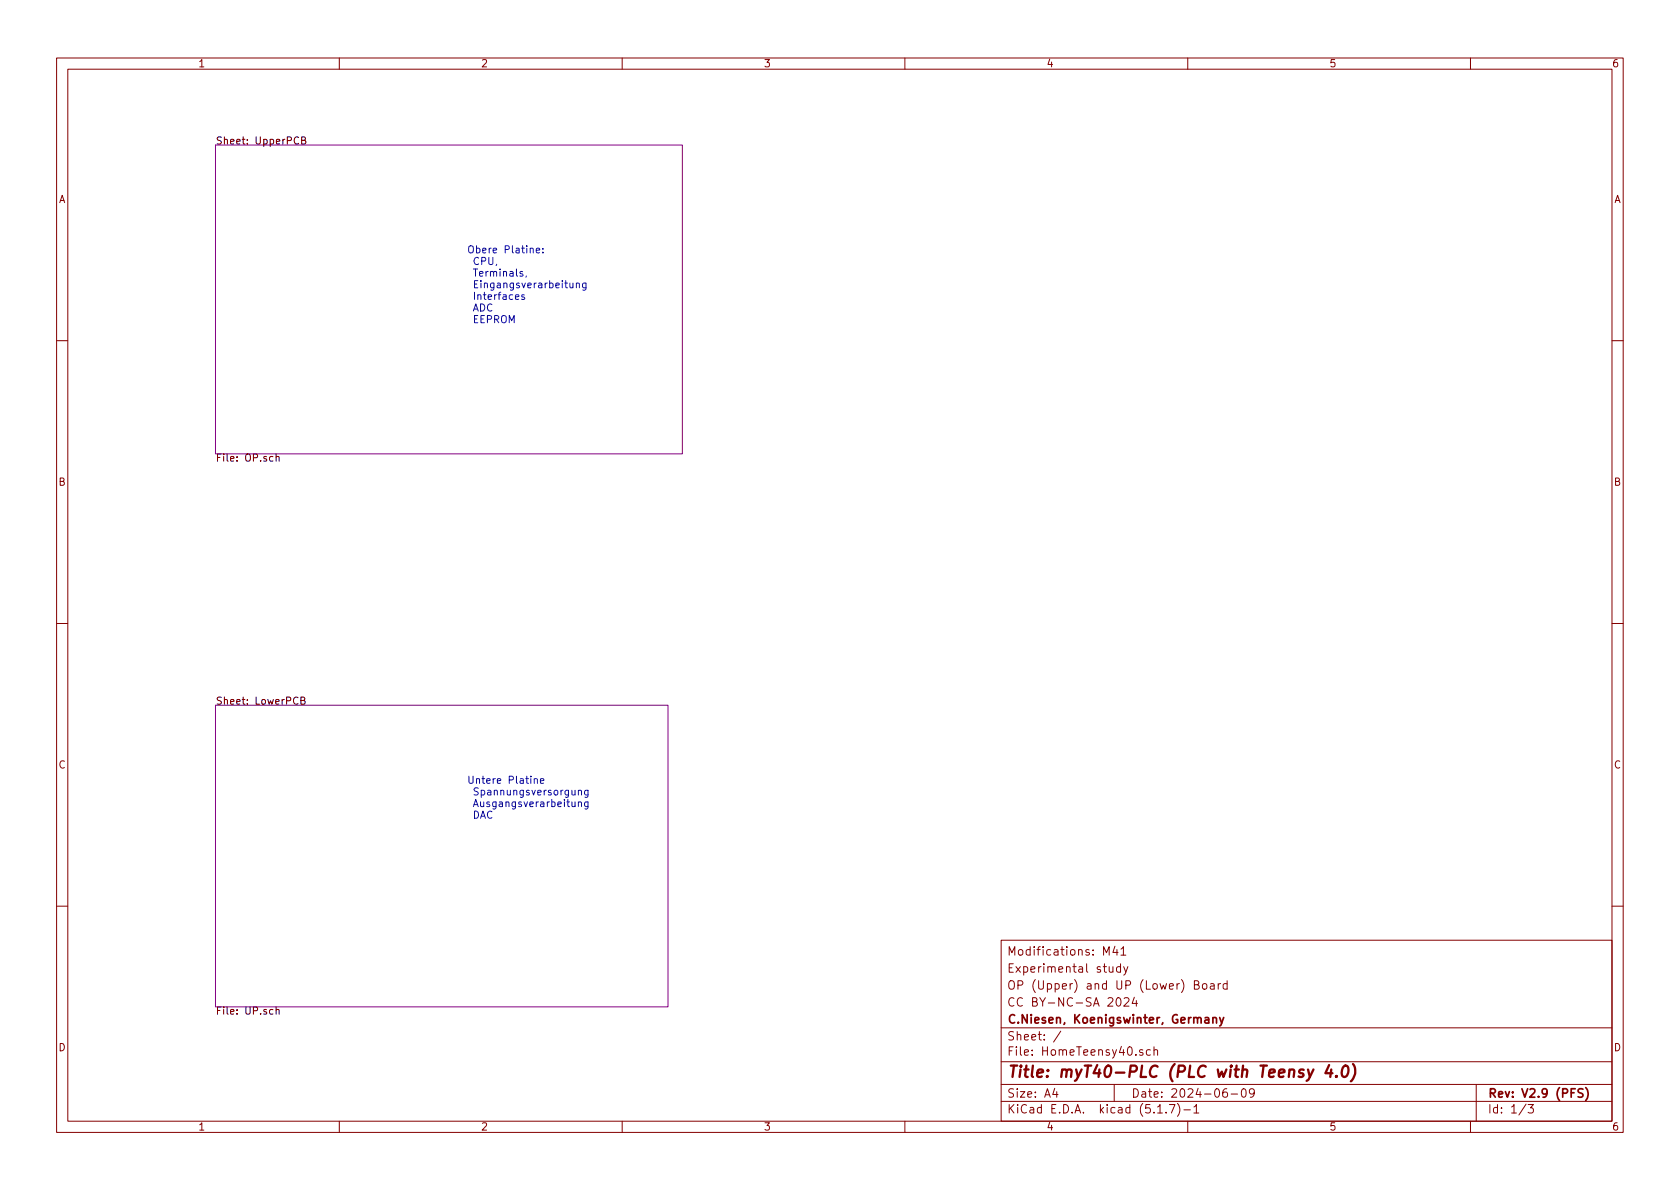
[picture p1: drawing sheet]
<svg xmlns="http://www.w3.org/2000/svg" width="297mm" height="210mm" viewBox="0 0 297 210" stroke-linecap="round" stroke-linejoin="round" font-family="sans-serif">
<g fill="none" stroke="#840000" stroke-width=".18">
<path d="M10 10.3h277v189.9h-277zM12 12.2h273v186.1h-273zM60 10.3v1.9M110 10.3v1.9M160 10.3v1.9M210 10.3v1.9M260 10.3v1.9M10 60.2h2M285 60.2h2M10 110.3h2M285 110.3h2M10 160.2h2"/>
<path d="M177 166.3h108v32h-108zM195.1 168.9v-1.5l.5 1.1 .5-1.1v1.5M196.1 170.9v.8a.39 .39 0 0 0 .7 .1M196.8 170.9v1M197.1 167.3l-.3 1.1h.9M197.5 176.6l.2-.2a.8 .8 0 0 1 .5 .8 .8 .8 0 0 1-.5 .7l-.2-.1-.2-.4zM197.5 167.9v1M198.1 171l-.4-.1-.3 .3 .1 .6 .2 .1h.4M198.1 170.4v1.5M198.2 167.8l.4-.4v1.5M198.2 168.9h.9M198.7 170.9l.4 1"/>
<path d="M198.8 176.6l.2-.2h.3l.3 .5-.9 1h.9M199.4 170.9l-.5 1.4-.2 .1M200.6 176.3l-.4 1.1h.9M200.9 176.9v1M211.2 174.1h.5l.2-.1 .1-.3-.3-.3h-.5v1.5h.6l.2-.3a.41 .41 0 0 0-.3-.5M212.7 174.1l.2-.2 .4 .2 .1 .5-.1 .2-.4 .1-.2-.1zM214 174h.6l.1 .9M214.7 174.3l-.5 .1a.29 .29 0 0 0-.2 .2 .29 .29 0 0 0 .2 .3l.5-.1M215.4 173.9v1M215.8 173.9l-.4 .3M217 174l-.5-.1-.2 .3v.6l.2 .1 .5-.1M217 173.4v1.5"/>
<path d="M285 160.2h2M60 198.3v1.9M110 198.3v1.9M160 198.3v1.9M177 194.8h108M177 191.8h108M177 187.8h108M177 181.8h108M186.5 192.5l-.4 1h1M186.8 193v1M187.6 182.3l-1.3 2M197 191.8v3"/>
<path d="M202.1 185.7l-.4-.1-.2 .2v.2l.6 .2v.3h-.6M203.4 185.7l-.4-.1-.3 .3 .1 .6h.6M204 185.7l.3-.1 .3 .1 .1 .9M204 185.1v1.5M204.7 196.8h.8M206.2 196.7v.1M206.8 195.3h.9l-.6 1.5M208.2 195.1a1.71 1.71 0 0 1 0 2.3M209.3 196.3h1.2M210 198.3v1.9M211.1 195.8l.4-.5v1.5M211.1 196.8h.9"/>
<path d="M216.9 192.5a.62 .62 0 0 0-.7 .7l.1 .7 .2 .1 .5-.1v-.5l-.1-.2-.4-.1-.3 .3M217.7 193.5h1.1M219.6 192.7l.4-.2a.94 .94 0 0 1 0 1.5 .82 .82 0 0 1-.4-1.3zM221.8 193.2l-.3 .3h-.3l-.3-.3v-.4l.2-.2 .4-.1 .2 .2a1.13 1.13 0 0 1-.2 1.2l-.4 .1M260 198.3v1.9M261 191.8v6.5M269.8 195.2l-1.2 2M270.2 195.3h.9l-.5 .6 .4 .1v.7l-.2 .1-.6-.1"/>
</g>
<path d="M214.5 179.9v1M215.6 179.9l.4 1M216.4 179.9l-.5 1.4-.3 .1M213.1 180h.6v.9M213.7 180.3l-.5 .1-.2 .2 .2 .3 .5-.1M214.5 180.1v-.1a.37 .37 0 0 1 .6 .1v.8M279.9 192.6l-.6-.1-.3 .3 .1 .3 .7 .4v.4l-.2 .1-.6-.1M280.4 192.3a1.71 1.71 0 0 1 0 2.3" fill="none" stroke="#840000" stroke-width=".3"/>
<path d="M231.3 189.1l.3 1.3M232.2 189.1l-.9 1.8-.3 .2M235 188.3l-.7 1.5h1.3M235.4 189.1l-.2 1.3M236.3 190.3v.1l-.1-.1h.1v.1M237.6 188.5a.44 .44 0 0 1 .5 0 .44 .44 0 0 1 .3 .3 1.15 1.15 0 0 1-.8 1.6l-.2-.1a1.48 1.48 0 0 1 .2-1.8zM239.2 188.2a2.31 2.31 0 0 1-.4 3" fill="none" stroke="#840000" stroke-width=".41"/>
<path d="M38.1 25.6h82.5v54.7h-82.5zM38.1 124.7h80v53.3h-80z" fill="none" stroke="#840084" stroke-width=".18"/>
<path d="M52.8 24.3a.6 .6 0 0 0-.8 .4 .6 .6 0 0 0 .6 .8l.2-.2M53.3 24.8h.6v-.5l-.6-.1v1.3h.5l.3-.3v-.2l-.3-.2M48.3 80.8l-.4-.1-.2 .2 .1 .6h.5M48.8 80.8l.2-.1 .3 .1 .1 .8M48.8 80.3v1.3M53.2 123.9l.6-.1 .1-.2-.1-.2-.6-.1v1.2h.5l.2-.1v-.3l-.3-.2M48.3 178.6l-.4-.1-.2 .2 .1 .6h.5M48.8 178.6l.2-.1 .3 .1 .1 .7M48.8 178.1v1.2" fill="none" stroke="#000" stroke-width=".18"/>
<g fill="none" stroke="#0000c2" stroke-width=".18">
<path d="M87.8 46.7l-.1 .3M91.1 52.5l.6-.1v-.2l-.4-.1-.2 .2 .1 .6h.5M92.4 48.1l-.3-.1-.2 .2 .1 .2 .4 .1v.3h-.5M92.7 52.2l-.3-.1-.2 .2 .1 .2 .4 .1v.3h-.5M93.1 48.8l-.1 .2M94.8 44.3l.6-.1v-.3h-.4l-.2 .2 .1 .6h.5M96 44.6v.1M96 43.9v.2M100.8 50.1v.7l.3 .1 .2-.1M101.3 50.1v.8M101.9 50.2l.2-.1h.3v.8M101.9 50.1v.8"/>
<path d="M103.6 50.1v1l-.2 .2h-.4M103.6 50.1h-.4l-.2 .2 .1 .5h.5M94.5 137.8l.1-.1h.3l.1 .8M94.5 137.7v.8M95.6 138.1l.6-.1-.1-.3h-.4l-.1 .2v.6h.5M101.1 139.7l.1 .8 .3 .1 .2-.1M101.7 139.7v.9M102.3 139.9l.1-.2 .3 .1 .1 .8M102.3 139.7v.9M104 139.7l-.1 1.2-.2 .1-.3-.1M104 139.8l-.4-.1-.2 .3 .1 .5h.5M101.1 141.8l.1 .8h.3l.2-.1"/>
<path d="M101.7 141.8v.8M102.3 141.9l.1-.1 .3 .1 .1 .7M102.3 141.8v.8M104 141.8l-.1 1.1-.2 .2-.3-.1M104 141.9l-.4-.1-.2 .2 .1 .6h.5"/>
</g>
<text font-size="2.8" fill="#840000" x="178" y="190.5">Title: myT40-PLC (PLC with Teensy 4.0)</text>
<g font-size="2.1" fill="#840000">
<text x="178" y="172">Experimental study</text>
<text x="178" y="169">Modifications: M41</text>
<text x="178" y="178">CC BY-NC-SA 2024</text>
<text x="178" y="175">OP (Upper) and UP (Lower) Board</text>
<text x="178" y="184">Sheet: /</text>
<text x="178" y="181">C.Niesen, Koenigswinter, Germany</text>
<text x="178" y="186.7">File: HomeTeensy40.sch</text>
<text x="178" y="196.9">KiCad E.D.A. kicad (5.1.7)-1</text>
<text x="178" y="194.1">Size: A4</text>
<text x="200" y="194.1">Date: 2024-06-09</text>
<text x="263" y="194.1">Rev: V2.9 (PFS)</text>
<text x="263" y="196.9">Id: 1/3</text>
</g>
<g font-size="1.8" fill="#840000">
<text x="35" y="11.9">1</text>
<text x="85" y="11.9">2</text>
<text x="135" y="11.9">3</text>
<text x="185" y="11.9">4</text>
<text x="235" y="11.9">5</text>
<text x="285" y="11.9">6</text>
<text x="10.4" y="35.9">A</text>
<text x="285.4" y="35.9">A</text>
<text x="10.4" y="85.9">B</text>
<text x="285.4" y="85.9">B</text>
<text x="10.4" y="135.9">C</text>
<text x="285.4" y="135.9">C</text>
<text x="10.4" y="185.9">D</text>
<text x="285.4" y="185.9">D</text>
<text x="35" y="199.9">1</text>
<text x="85" y="199.9">2</text>
<text x="135" y="199.9">3</text>
<text x="185" y="199.9">4</text>
<text x="235" y="199.9">5</text>
<text x="285" y="199.9">6</text>
</g>
<g font-size="1.8">
<text x="38.1" y="25.5">Sheet: UpperPCB</text>
<text x="38.1" y="81.6">File: OP.sch</text>
<text x="38.1" y="124.6">Sheet: LowerPCB</text>
<text x="38.1" y="179.4">File: UP.sch</text>
</g>
<g font-size="1.8" fill="#0000c2">
<text x="82.5" y="44.8">Obere Platine:</text>
<text x="83" y="46.9">CPU,</text>
<text x="83" y="48.9">Terminals,</text>
<text x="83" y="51">Eingangsverarbeitung</text>
<text x="83" y="53">Interfaces</text>
<text x="83" y="55.1">ADC</text>
<text x="83" y="57.1">EEPROM</text>
<text x="82.5" y="138.6">Untere Platine</text>
<text x="83" y="140.7">Spannungsversorgung</text>
<text x="83" y="142.7">Ausgangsverarbeitung</text>
<text x="83" y="144.8">DAC</text>
</g>
</svg>
